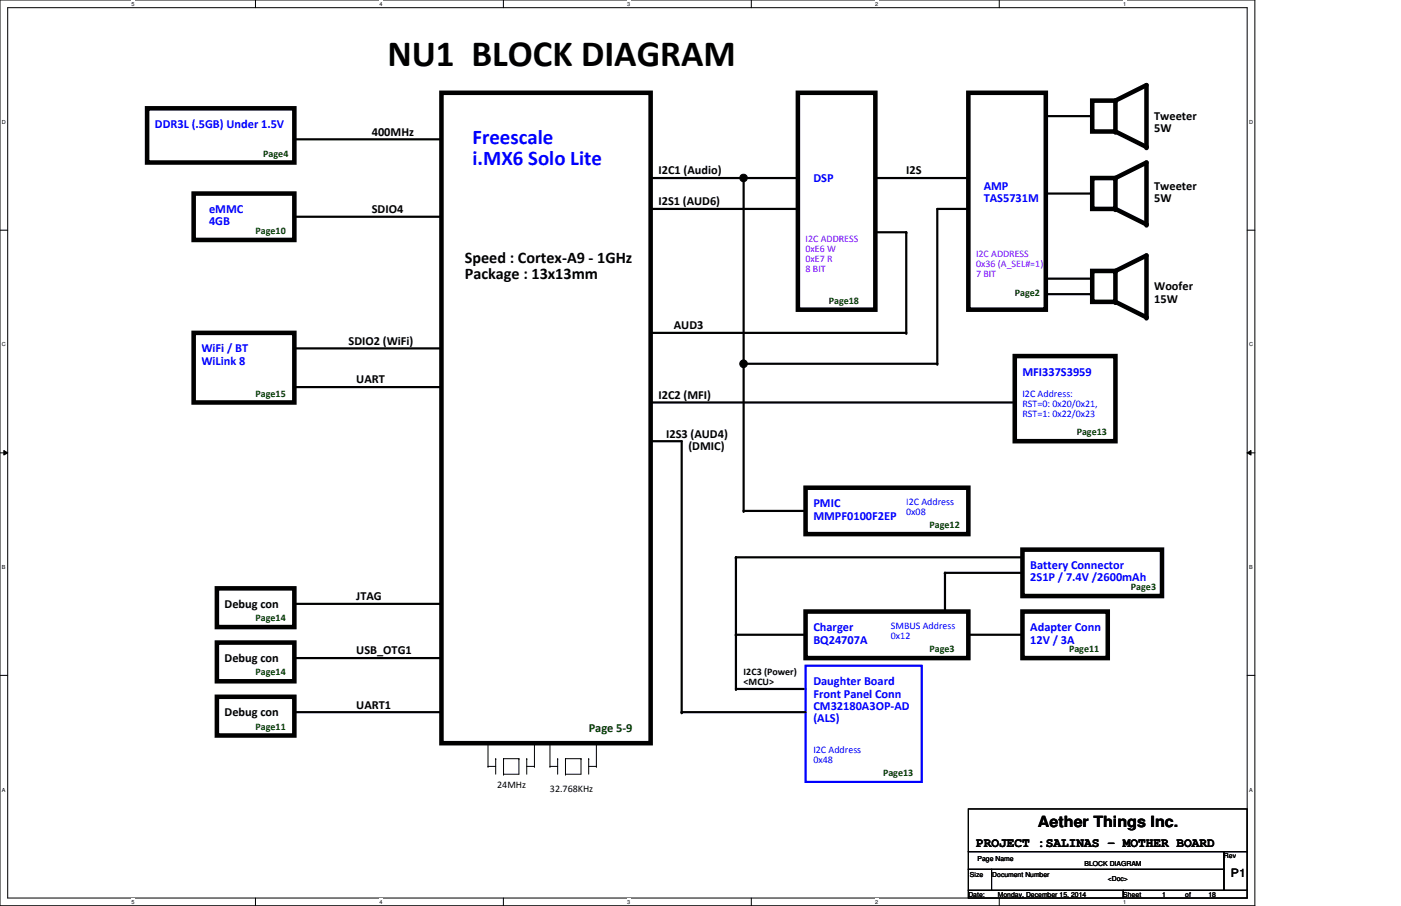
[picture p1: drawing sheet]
<svg xmlns="http://www.w3.org/2000/svg" width="432mm" height="279mm" viewBox="0 0 432 279" stroke-linecap="round" stroke-linejoin="round" font-family="sans-serif">
<path d="M0 0h386.8v279.3h-386.8zM2.4 2.4h382v274.5h-382z" fill="none" stroke="#000" stroke-width=".31"/>
<g fill="#fff">
<path d="M40.6 .3h.9v1.9h-.9z"/>
<path d="M40.6 277.2h.9v1.9h-.9z"/>
</g>
<path d="M78.7 0v2.4M78.7 276.9v2.4" fill="none" stroke="#000" stroke-width=".31"/>
<g fill="#fff">
<path d="M116.9 .3h1v1.9h-1z"/>
<path d="M116.9 277.2h1v1.9h-1z"/>
</g>
<path d="M155.2 0v2.4M155.2 276.9v2.4" fill="none" stroke="#000" stroke-width=".31"/>
<g fill="#fff">
<path d="M193.3 .3h1v1.9h-1z"/>
<path d="M193.3 277.2h1v1.9h-1z"/>
</g>
<path d="M231.6 0v2.4M231.6 276.9v2.4" fill="none" stroke="#000" stroke-width=".31"/>
<g fill="#fff">
<path d="M269.7 .3h1v1.9h-1z"/>
<path d="M269.7 277.2h1v1.9h-1z"/>
</g>
<path d="M308 0v2.4M308 276.9v2.4" fill="none" stroke="#000" stroke-width=".31"/>
<g fill="#fff">
<path d="M346.2 .3h.9v1.9h-.9z"/>
<path d="M346.2 277.2h.9v1.9h-.9z"/>
<path d="M.6 36.7h1.2v1.9h-1.2z"/>
<path d="M385 36.7h1.2v1.9h-1.2z"/>
<path d="M.6 105.3h1.2v1.9h-1.2z"/>
<path d="M385 105.3h1.2v1.9h-1.2z"/>
</g>
<path d="M0 71h2.4M384.4 71h2.4" fill="none" stroke="#000" stroke-width=".31"/>
<g fill="#fff">
<path d="M.6 173.9h1.1v2h-1.1z"/>
<path d="M385 173.9h1.1v2h-1.1z"/>
</g>
<path d="M0 139.7h2.4M1.2 138.9l1.2 .8-1.2 .6zM384.4 139.7l1.2-.8v1.4zM384.4 139.7h2.4" fill="none" stroke="#000" stroke-width=".31"/>
<path d="M1.2 138.9l1.2 .8-1.2 .6zM384.4 139.7l1.2-.8v1.4z" fill="#000"/>
<g fill="#fff">
<path d="M.6 242.6h1.1v1.9h-1.1z"/>
<path d="M385 242.6h1.1v1.9h-1.1z"/>
</g>
<g fill="none" stroke="#000" stroke-width=".31">
<path d="M0 208.3h2.4M384.4 208.3h2.4M150.4 236.3h.1M150.4 229.2h.1M150.4 236.3h2.4M150.4 229.2v7.1M152.8 234h.1M152.8 234v4.8M155.2 234h.1M155.2 238.8h.1M155.2 234h4.7M155.2 234v4.8"/>
<path d="M159.9 234h.1M159.9 234v4.8h-4.7M162.3 234h.1M162.3 236.3h2.4M162.3 234v4.8M164.7 229.2h.1M164.7 236.3h.1M164.7 229.2v7.1M169.5 236.3h.1M169.5 229.2h.1M169.5 236.3h2.4M169.5 229.2v7.1"/>
<path d="M171.9 234h.1M171.9 234v4.8M174.3 234h.1M174.3 238.8h.1M174.3 234v4.8M174.3 234h4.8M179.1 234h.1M179.1 234v4.8h-4.8M181.4 234h.1M181.4 236.3h2.4M181.4 234v4.8M183.8 236.3h.1"/>
<path d="M183.8 229.2h.1M183.8 229.2v7.1M298.4 249.5h86v13.1h-86zM298.4 268.1h7.2v6.5h-7.2zM298.4 274.6h47.8v2.3h-47.8zM298.4 262.6h78.8v5.5h-78.8zM305.6 268.1h71.6v6.5h-71.6zM346.2 274.6h38.2v2.3h-38.2zM377.2 262.6h7.2v12h-7.2z"/>
<circle cx="229.2" cy="54.9" r="1.17"/>
<circle cx="229.2" cy="112.2" r="1.18"/>
</g>
<g fill="none" stroke="#000" stroke-width=".68">
<path d="M322.3 35.8h14.3M90.7 43h45.4M200.5 54.9h45.4M229.2 54.9v102.7h19.1M269.8 54.9h28.6M322.3 59.7h14.3M90.7 66.8h45.4M200.5 64.4h45.4M269.8 71.6h9.5v31.1h-78.8M298.4 64.4h-9.5v47.8h-59.7M322.3 85.9h14.3M322.3 90.7h14.3"/>
<path d="M90.7 107.4h45.4M90.7 119.4h45.4M200.5 136.1h9.6v83.5h38.2M200.5 124.1h112.3M315.1 171.9h-88.3v40.6h21.5M315.1 176.7h-23.8v11.9M90.7 186.2h45.4M226.8 195.7h21.5M298.4 195.7h16.7M90.7 219.6h45.4M90.7 202.9h45.4"/>
</g>
<g fill="#000">
<circle cx="322.3" cy="35.8" r=".34"/>
<circle cx="343.8" cy="31" r=".7"/>
<circle cx="90.7" cy="43" r=".34"/>
<circle cx="200.5" cy="54.9" r=".34"/>
<circle cx="229.2" cy="54.9" r=".34"/>
<circle cx="298.4" cy="54.9" r=".34"/>
<circle cx="322.3" cy="59.7" r=".34"/>
<circle cx="343.8" cy="40.6" r=".7"/>
<circle cx="343.8" cy="54.9" r=".7"/>
<circle cx="353.4" cy="45.3" r=".7"/>
<circle cx="90.7" cy="66.8" r=".34"/>
<circle cx="200.5" cy="64.4" r=".34"/>
<circle cx="279.3" cy="71.6" r=".34"/>
<circle cx="298.4" cy="64.4" r=".34"/>
<circle cx="343.8" cy="64.4" r=".7"/>
<circle cx="353.4" cy="69.2" r=".7"/>
<circle cx="322.3" cy="85.9" r=".34"/>
<circle cx="322.3" cy="90.7" r=".34"/>
<circle cx="343.8" cy="83.6" r=".7"/>
<circle cx="343.8" cy="93.1" r=".7"/>
<circle cx="353.4" cy="97.9" r=".7"/>
<circle cx="90.7" cy="107.4" r=".34"/>
<circle cx="90.7" cy="119.4" r=".34"/>
<circle cx="200.5" cy="102.7" r=".34"/>
<circle cx="229.2" cy="112.2" r=".34"/>
<circle cx="279.3" cy="102.7" r=".34"/>
<circle cx="288.9" cy="112.2" r=".34"/>
<circle cx="200.5" cy="136.1" r=".34"/>
<circle cx="200.5" cy="124.1" r=".34"/>
<circle cx="229.2" cy="157.6" r=".34"/>
<circle cx="226.8" cy="171.9" r=".34"/>
<circle cx="291.3" cy="176.7" r=".34"/>
<circle cx="90.7" cy="186.2" r=".34"/>
<circle cx="226.8" cy="195.7" r=".34"/>
<circle cx="298.4" cy="195.7" r=".34"/>
<circle cx="90.7" cy="219.6" r=".34"/>
<circle cx="90.7" cy="202.9" r=".34"/>
<circle cx="210.1" cy="219.6" r=".34"/>
<circle cx="226.8" cy="212.5" r=".34"/>
</g>
<g fill="none" stroke="#000" stroke-width="1.4">
<path d="M45.3 33.4h45.4v16.7h-45.4zM136.1 28.6h64.4v200.6h-64.4zM245.9 28.6h23.9v66.9h-23.9zM298.4 28.6h23.9v66.9h-23.9zM336.6 31h7.2v9.6h-7.2zM343.8 31l9.6-4.8v19.1l-9.6-4.7M59.7 59.7h31v14.3h-31zM336.6 54.9h7.2v9.5h-7.2zM343.8 54.9l9.6-4.8v19.1l-9.6-4.8M336.6 83.6h7.2v9.5h-7.2zM343.8 83.6l9.6-4.8v19.1l-9.6-4.8M59.7 102.7h31v21.4h-31z"/>
<path d="M312.8 109.8h31v26.3h-31zM248.3 150.4h50.1v14.3h-50.1zM315.1 169.5h43v14.3h-43zM66.8 181.4h23.9v12h-23.9zM66.8 198.2h23.9v11.9h-23.9zM248.3 188.6h50.1v14.3h-50.1zM315.1 188.6h26.3v14.3h-26.3zM66.8 214.9h23.9v11.9h-23.9z"/>
</g>
<path d="M248.3 205.3h35.8v35.8h-35.8z" fill="none" stroke="#00f" stroke-width=".68"/>
<g fill="#000">
<circle cx="229.2" cy="54.9" r="1.17"/>
<circle cx="229.2" cy="112.2" r="1.18"/>
</g>
<text font-size="11.4" x="119.4" y="20.4">NU1 BLOCK DIAGRAM</text>
<g font-size="6.4" fill="#00f">
<text x="145.6" y="44.3">Freescale</text>
<text x="145.6" y="50.8">i.MX6 Solo Lite</text>
</g>
<g font-size="5">
<text x="143.3" y="81.1">Speed : Cortex-A9 - 1GHz</text>
<text x="143.3" y="86.1">Package : 13x13mm</text>
</g>
<text font-size="4.7" x="319.9" y="255.1">Aether Things Inc.</text>
<text font-size="4" x="300.8" y="261.2">PROJECT :SALINAS - MOTHER BOARD</text>
<g font-size="3.8" fill="#00f">
<text x="47.8" y="39.5">DDR3L (.5GB) Under 1.5V</text>
<text x="250.7" y="56.1">DSP</text>
<text x="303.2" y="58.5">AMP</text>
<text x="64.4" y="65.7">eMMC</text>
<text x="303.2" y="62.4">TAS5731M</text>
<text x="64.4" y="69.5">4GB</text>
<text x="62.1" y="108.7">WiFi / BT</text>
<text x="62.1" y="112.5">WiLink 8</text>
<text x="315.1" y="115.8">MFI337S3959</text>
<text x="250.7" y="156.4">PMIC</text>
<text x="250.7" y="160.2">MMPF0100F2EP</text>
<text x="317.5" y="175.5">Battery Connector</text>
<text x="317.5" y="179.3">2S1P / 7.4V /2600mAh</text>
<text x="250.7" y="194.6">Charger</text>
<text x="317.5" y="194.6">Adapter Conn</text>
<text x="250.7" y="198.5">BQ24707A</text>
<text x="317.5" y="198.5">12V / 3A</text>
<text x="250.7" y="211.3">Daughter Board</text>
<text x="250.7" y="215.1">Front Panel Conn</text>
<text x="250.7" y="218.9">CM32180A3OP-AD</text>
<text x="250.7" y="222.8">(ALS)</text>
</g>
<g font-size="3.8">
<text x="114.6" y="41.8">400MHz</text>
<text x="355.7" y="37">Tweeter</text>
<text x="355.7" y="40.9">5W</text>
<text x="202.9" y="53.8">I2C1 (Audio)</text>
<text x="279.3" y="53.8">I2S</text>
<text x="355.7" y="58.5">Tweeter</text>
<text x="114.6" y="65.7">SDIO4</text>
<text x="202.9" y="63.3">I2S1 (AUD6)</text>
<text x="355.7" y="62.4">5W</text>
<text x="355.7" y="89.6">Woofer</text>
<text x="355.7" y="93.4">15W</text>
<text x="207.7" y="101.5">AUD3</text>
<text x="107.4" y="106.3">SDIO2 (WiFi)</text>
<text x="109.8" y="118.2">UART</text>
<text x="202.9" y="123">I2C2 (MFI)</text>
<text x="205.3" y="135">I2S3 (AUD4)</text>
<text x="212.2" y="138.8">(DMIC)</text>
<text x="109.8" y="185.1">JTAG</text>
<text x="69.2" y="187.5">Debug con</text>
<text x="109.8" y="201.8">USB_OTG1</text>
<text x="69.2" y="204.2">Debug con</text>
<text x="69.2" y="220.9">Debug con</text>
<text x="109.8" y="218.5">UART1</text>
</g>
<text font-size="3.8" fill="#004000" x="181.4" y="225.7">Page 5-9</text>
<text font-size="3.6" x="379.4" y="270.3">P1</text>
<g font-size="3.1" fill="#004000">
<text x="81.2" y="48.3">Page4</text>
<text x="78.8" y="72.2">Page10</text>
<text x="255.4" y="93.7">Page18</text>
<text x="312.8" y="91.3">Page2</text>
<text x="78.8" y="122.3">Page15</text>
<text x="331.9" y="134.3">Page13</text>
<text x="286.5" y="162.9">Page12</text>
<text x="348.6" y="182">Page3</text>
<text x="78.8" y="191.6">Page14</text>
<text x="286.5" y="201.1">Page3</text>
<text x="329.5" y="201.1">Page11</text>
<text x="78.8" y="208.3">Page14</text>
<text x="78.8" y="225">Page11</text>
<text x="272.2" y="239.3">Page13</text>
</g>
<g font-size="3.1" fill="#8000ff">
<text x="248.3" y="74.6">I2C ADDRESS</text>
<text x="248.3" y="77.7">0xE6 W</text>
<text x="248.3" y="80.8">0xE7 R</text>
<text x="248.3" y="83.9">8 BIT</text>
<text x="300.8" y="79.3">I2C ADDRESS</text>
<text x="300.8" y="82.4">0x36 (A_SEL#=1)</text>
<text x="300.8" y="85.5">7 BIT</text>
</g>
<g font-size="3.1" fill="#00f">
<text x="315.1" y="122.3">I2C Address:</text>
<text x="315.1" y="125.4">RST=0: 0x20/0x21,</text>
<text x="315.1" y="128.5">RST=1: 0x22/0x23</text>
<text x="279.3" y="155.7">I2C Address</text>
<text x="279.3" y="158.8">0x08</text>
<text x="274.6" y="194">SMBUS Address</text>
<text x="274.6" y="197.1">0x12</text>
<text x="250.7" y="232.2">I2C Address</text>
<text x="250.7" y="235.2">0x48</text>
</g>
<g font-size="3.1">
<text x="229.2" y="208.3">I2C3 (Power)</text>
<text x="229.2" y="211.4">&lt;MCU&gt;</text>
<text x="153.2" y="243.1">24MHz</text>
<text x="169.5" y="244.1">32.768KHz</text>
</g>
<g font-size="2.1">
<text x="301.3" y="265.5">Page Name</text>
<text x="334.3" y="267">BLOCK DIAGRAM</text>
<text x="377.2" y="264.6">Rev</text>
<text x="298.9" y="270.6">Size</text>
<text x="305.8" y="270.6">Document Number</text>
<text x="341.4" y="271.7">&lt;Doc&gt;</text>
<text x="298.4" y="276.5">Date:</text>
<text x="307.5" y="276.5">Monday, December 15, 2014</text>
<text x="346.2" y="276.5">Sheet</text>
<text x="358.1" y="276.5">1</text>
<text x="365.3" y="276.5">of</text>
<text x="372.4" y="276.5">18</text>
</g>
<g font-size="1.7">
<text x="40.6" y="1.8">5</text>
<text x="116.9" y="1.8">4</text>
<text x="193.3" y="1.8">3</text>
<text x="269.7" y="1.8">2</text>
<text x="346.2" y="1.8">1</text>
<text x=".6" y="38.2">D</text>
<text x="385" y="38.2">D</text>
<text x=".6" y="106.8">C</text>
<text x="385" y="106.8">C</text>
<text x=".6" y="175.5">B</text>
<text x="385" y="175.5">B</text>
<text x=".6" y="244.1">A</text>
<text x="385" y="244.1">A</text>
<text x="40.6" y="278.7">5</text>
<text x="116.9" y="278.7">4</text>
<text x="193.3" y="278.7">3</text>
<text x="269.7" y="278.7">2</text>
<text x="346.2" y="278.7">1</text>
</g>
</svg>
